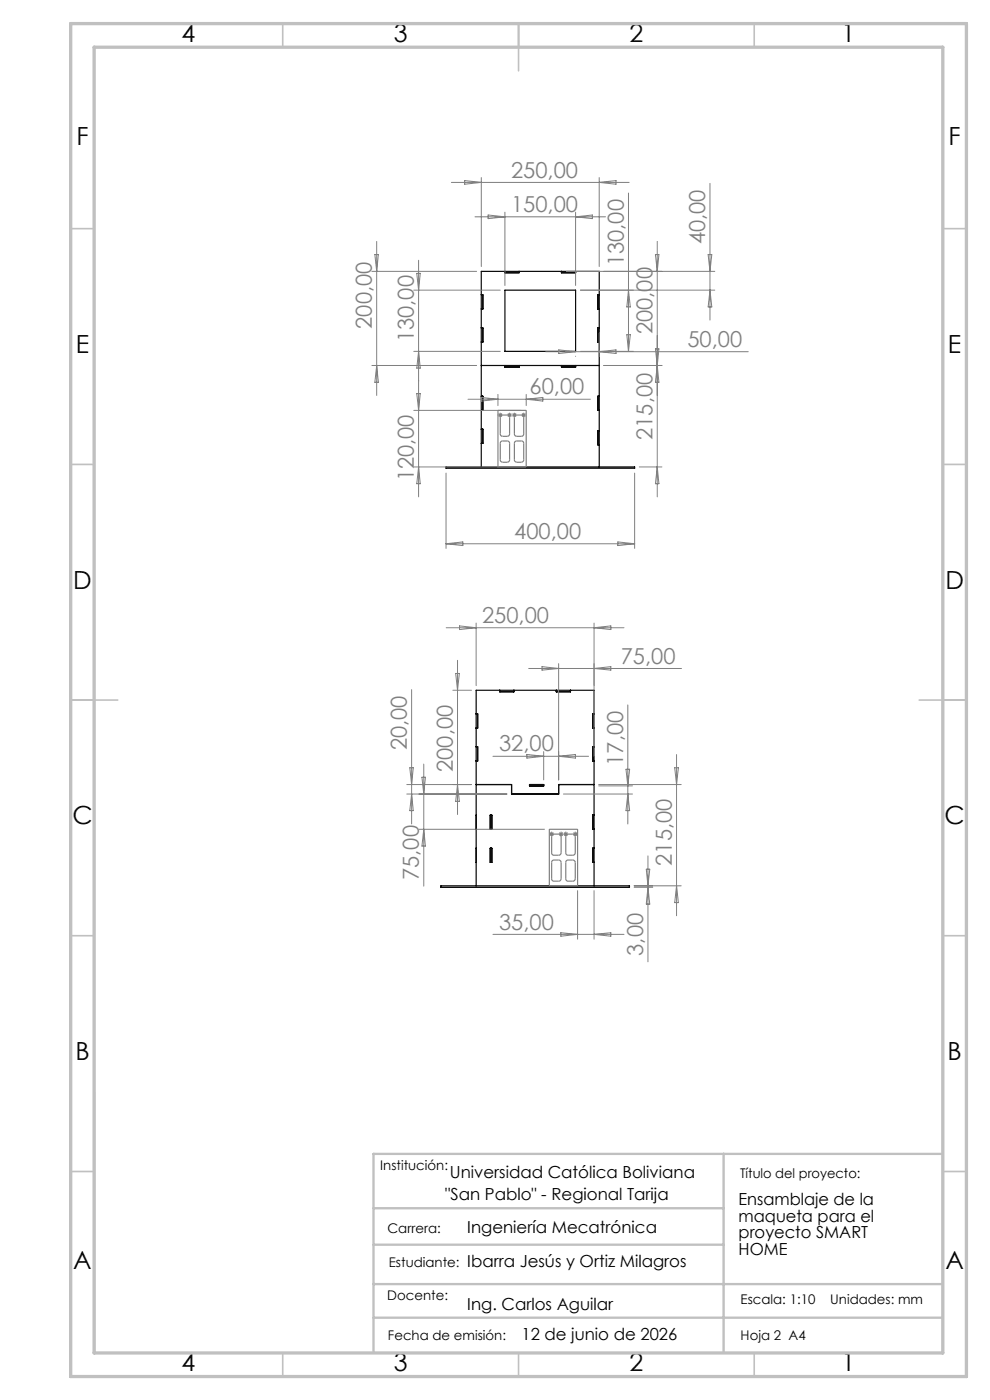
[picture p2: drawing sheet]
<svg xmlns="http://www.w3.org/2000/svg" width="210mm" height="297mm" viewBox="0 0 210 297" stroke-linecap="round" stroke-linejoin="round" font-family="sans-serif">
<g fill="none" stroke="#000" stroke-width=".25">
<path d="M107.1 57.6v.3h3v-.3M119.1 57.6v.3h3v-.3M102.1 62.5h.3v3h-.3M102.1 69.6h.3v3h-.3M102.1 77.5h25M107.1 61.6h15v12.9h-15zM107.1 77.5v.4h3v-.4M119.1 77.5v.4h3v-.4M127.1 69.6h-.3v3h.3M127.1 62.5h-.3v3h.3M94.6 99.1h40v.2h-40zM102.1 84.1h.3v3h-.3"/>
<path d="M102.1 91h.3v3h-.3M102.1 99.1v-41.5h25v41.5M127.1 84.1h-.3v3h.3M127.1 91.4h-.3v3h.3M101 151.4h.3v3h-.3M101 158.4h.3v3h-.3M106 146.4v.4h3v-.4M118 146.4v.4h3v-.4M126 151.4h-.3v3h.3M126 158.4h-.3v3h.3M101 166.4h7.5v2h10v-2h7.5M101 179.9h.1"/>
<path d="M101 175.9h.1M101 172.9h.1M104 179.9h.3v3h-.3zM104 172.9h.3v3h-.3zM112.3 166.4h3v.3h-3zM126 172.9h-.3v3h.3M126 179.9h-.3v3h.3M93.5 187.9h40v.3h-40zM101 187.9v-41.5h25v41.5M101 182.9h.1"/>
</g>
<g fill="none" stroke="#808080" stroke-width=".21">
<path d="M95.7 38.7h37.8M98.6 38.3l3.5 .4-3.5 .4zM102.1 37.7v18.8M127.1 37.7v18.8M127.1 38.7l3.6-.4v.8zM150.6 38.9v29M78.9 57.6h22.2M79.5 54h.8l-.4 3.6zM79.9 51.2v32.7M88.4 58h.7l-.3 3.6zM88.8 55.2v50.2M100.8 46h27.6"/>
<path d="M103.5 45.6l3.6 .4-3.6 .4zM107.1 45v15.6M120.1 57.6h31.5M122.1 45v15.6M122.1 46l3.6-.4v.8zM133.3 41v33.5M139 54h.8l-.4 3.6zM139.4 51.2v54.2M150.2 54h.8l-.4 3.6zM78.9 77.5h22.2M79.9 77.5l.4 3.6h-.8zM87.8 74.5h18.3"/>
<path d="M87.8 61.6h18.3M88.8 74.5l.3 3.6h-.7zM115.7 74.6h43M118.5 74.2l3.6 .4-3.6 .4zM122.1 75.6h.1M123.1 74.5h11.2M123.1 61.6h28.5M127.1 70.6v5M127.1 74.6l3.6-.4v.8zM128.1 77.5h12.3M133 71h.7l-.4 3.5zM133.3 61.6l.4 3.5h-.7z"/>
<path d="M139 74h.8l-.4 3.5zM139.4 77.5l.4 3.6h-.8zM150.6 61.6l.4 3.5h-.8zM87.8 99.1h22.8M87.8 87.1h22.8M88.4 83.5h.7l-.3 3.6zM88.8 99.1l.3 3.5h-.7zM99.3 84.7h25.9M102.1 84.3l3.5 .4-3.5 .4zM105.6 88h1M105.6 83.7v2.3M105.8 87.7l.7 .7"/>
<path d="M106.1 87.6v.9M106.5 87.7l-.7 .7M107.6 88h2M107.7 87.7l.7 .7M108.1 87.6v.9M108.4 87.7l-.7 .7M108.8 87.7l.7 .7M109.1 87.6v.9M109.5 87.7l-.7 .7M110.6 88h1M110.7 87.7l.7 .7M111.1 87.6v.9"/>
<path d="M111.4 87.7l-.7 .7M111.6 83.7v2.3M111.6 84.7l3.5-.4v.8zM135.6 99.1h4.8M139.4 99.1l.4 3.5h-.8zM94.6 100.4v15.9M94.6 115.4h40M94.6 115.4l3.6-.4v.7zM131.1 115l3.5 .4-3.5 .3zM134.6 100.4v15.9M94.7 133.2h37.7M97.5 132.8l3.5 .4-3.5 .4z"/>
<path d="M101 132.2v13.2M126 132.2v28.2M126 133.2l3.6-.4v.8zM87.3 146.3v28.5M96.1 146.4h3.9M96.7 142.9h.7l-.4 3.5zM97 140.1v32.7M112.1 141.8h32.5M115 141.4l3.5 .4-3.5 .4zM115.3 159.5v5.9M118.5 140.8v24.6M126 141.8l3.6-.4v.8z"/>
<path d="M133.2 149.5v25.3M86.3 168.4h21.2M86.3 166.4h13.7M86.9 162.9h.8l-.4 3.5zM87.3 168.4l.4 3.6h-.8zM88.9 175.9h26.6M89.5 164.9h.7l-.3 3.5zM89.9 162.1v25.9M89.9 175.9l.3 3.6h-.7zM97 166.4l.4 3.6h-.7zM104.6 160.4h20.2M111.8 160.1l3.5 .3-3.5 .4z"/>
<path d="M116.5 176.9h1M116.7 176.6l.7 .7M117 176.4v1M117.4 176.6l-.7 .7M118.5 176.9h2M118.5 160.4l3.6-.3v.7zM118.7 176.6l.7 .7M119 176.4v1M119.4 176.6l-.7 .7M119.5 168.4h14.7M119.7 176.6l.7 .7M120 176.4v1"/>
<path d="M120.4 176.6l-.7 .7M121.5 176.9h1M121.7 176.6l.7 .7M122 176.4v1M122.4 176.6l-.7 .7M127 166.4h17.5M127 166.7h7.2M132.8 163.2h.8l-.4 3.5zM133.2 168.4l.4 3.6h-.8zM143.1 162.9h.8l-.4 3.5zM143.5 160.1v34.2M104.6 198.2h27.8"/>
<path d="M119 197.9l3.5 .3-3.5 .4zM122.5 188.9v10.3M126 188.9v10.3M126 198.2l3.6-.3v.7zM134.5 187.9h10M134.5 188.2h4M137.1 184.4h.7l-.4 3.5zM137.4 181.6v22.4M137.4 188.2l.4 3.6h-.7zM143.5 187.9l.4 3.6h-.8z"/>
</g>
<path d="M105.6 87.1h6v12h-6zM106.3 88.2l.2-.2h1.2l.3 .3 .1 3.7a.49 .49 0 0 1-.5 .6h-1a.49 .49 0 0 1-.5-.6v-3.5zM106.3 93.6h1.4l.4 .3v3.7l-.5 .5h-1l-.5-.5v-3.7zM109.2 88.3l.3-.3h1.2l.3 .3 .1 3.7a.49 .49 0 0 1-.5 .6h-1a.49 .49 0 0 1-.5-.6zM109.3 93.6h1.4l.4 .3v3.7l-.5 .5h-1l-.5-.5v-3.7zM116.5 175.9h6v12h-6zM117.1 177.2l.3-.3h1.2l.4 .3v3.7l-.3 .5h-1.3l-.4-.4zM120.1 177.2l.3-.3h1.2l.4 .3v3.7l-.3 .5h-1.3l-.4-.4zM117.2 182.5h1.4l.4 .2v3.7l-.4 .5h-1.2l-.4-.4v-3.7zM120.2 182.5h1.4l.4 .2v3.7l-.4 .5h-1.2l-.4-.4v-3.7z" fill="none" stroke="#808080" stroke-width=".25"/>
<g fill="none" stroke="#c0c0c0" stroke-width=".35">
<path d="M60 5v5M110 5v10M160 5v5M15 48.5h5M200 48.5h5M15 98.5h5M200 98.5h5M15 148.5h10M195 148.5h10M15 198.5h5M200 198.5h5M15 248.5h5"/>
<path d="M200 248.5h5M60 287v5M110 287v5M160 287v5"/>
</g>
<path d="M20 231.8v55.2M79.2 256.3h74.3M153.5 244.8v42.2M200 244.8h-120.8v42.2M79.2 264.1h74.3M79.2 272.4h120.8M79.2 279.5h120.8" fill="none" stroke="#c0c0c0" stroke-width=".5"/>
<path d="M15 5h190v287h-190zM20 10h180v277h-180z" fill="none" stroke="#c0c0c0" stroke-width=".7"/>
<g font-size="5.3">
<text x="38.5" y="8.9">4</text>
<text x="83.5" y="8.9">3</text>
<text x="133.5" y="8.9">2</text>
<text x="178.5" y="8.9">1</text>
<text x="16.2" y="30.7">F</text>
<text x="201.2" y="30.7">F</text>
<text x="16.1" y="74.9">E</text>
<text x="201.1" y="74.9">E</text>
<text x="15.5" y="124.9">D</text>
<text x="200.5" y="124.9">D</text>
<text x="15.4" y="174.9">C</text>
<text x="200.4" y="174.9">C</text>
<text x="16" y="224.9">B</text>
<text x="201" y="224.9">B</text>
<text x="15.5" y="269.2">A</text>
<text x="200.5" y="269.2">A</text>
<text x="38.5" y="290.9">4</text>
<text x="83.5" y="290.9">3</text>
<text x="133.5" y="290.9">2</text>
<text x="178.5" y="290.9">1</text>
</g>
<g font-size="4.7" fill="#808080">
<text x="108.4" y="37.7">250,00</text>
<text x="108.4" y="45">150,00</text>
<text x="149.6" y="51.8" transform="rotate(-90 149.6 51.8)">40,00</text>
<text x="132.3" y="56.5" transform="rotate(-90 132.3 56.5)">130,00</text>
<text x="78.9" y="69.8" transform="rotate(-90 78.9 69.8)">200,00</text>
<text x="138.4" y="70.9" transform="rotate(-90 138.4 70.9)">200,00</text>
<text x="87.8" y="72.6" transform="rotate(-90 87.8 72.6)">130,00</text>
<text x="145.8" y="73.6">50,00</text>
<text x="112.3" y="83.7">60,00</text>
<text x="138.4" y="93.3" transform="rotate(-90 138.4 93.3)">215,00</text>
<text x="87.8" y="102.1" transform="rotate(-90 87.8 102.1)">120,00</text>
<text x="109.1" y="114.3">400,00</text>
<text x="102.2" y="132.1">250,00</text>
<text x="131.7" y="140.8">75,00</text>
<text x="86.3" y="159.2" transform="rotate(-90 86.3 159.2)">20,00</text>
<text x="105.9" y="159.4">32,00</text>
<text x="96.1" y="163.8" transform="rotate(-90 96.1 163.8)">200,00</text>
<text x="132.2" y="162.5" transform="rotate(-90 132.2 162.5)">17,00</text>
<text x="142.5" y="183.7" transform="rotate(-90 142.5 183.7)">215,00</text>
<text x="88.9" y="186.7" transform="rotate(-90 88.9 186.7)">75,00</text>
<text x="105.9" y="197.2">35,00</text>
<text x="136.5" y="202.7" transform="rotate(-90 136.5 202.7)">3,00</text>
</g>
<g font-size="3.5">
<text x="95.4" y="249.9">Universidad Católica Boliviana</text>
<text x="94.5" y="254.5">&quot;San Pablo&quot; - Regional Tarija</text>
<text x="156.7" y="255.6">Ensamblaje de la</text>
<text x="99.1" y="261.6">Ingeniería Mecatrónica</text>
<text x="156.7" y="259.2">maqueta para el</text>
<text x="156.7" y="262.7">proyecto SMART</text>
<text x="99.1" y="268.7">Ibarra Jesús y Ortiz Milagros</text>
<text x="156.7" y="266.2">HOME</text>
<text x="99.1" y="278">Ing. Carlos Aguilar</text>
<text x="110.6" y="284.2">12 de junio de 2026</text>
</g>
<g font-size="2.8">
<text x="80.7" y="248.2">Institución:</text>
<text x="157" y="249.9">Título del proyecto:</text>
<text x="82.2" y="261.6">Carrera:</text>
<text x="82.5" y="268.7">Estudiante:</text>
<text x="82.1" y="275.8">Docente:</text>
<text x="157.1" y="276.7">Escala: 1:10</text>
<text x="176.1" y="276.7">Unidades: mm</text>
<text x="82.3" y="284.2">Fecha de emisión:</text>
<text x="157.1" y="284.2">Hoja 2 A4</text>
</g>
</svg>
